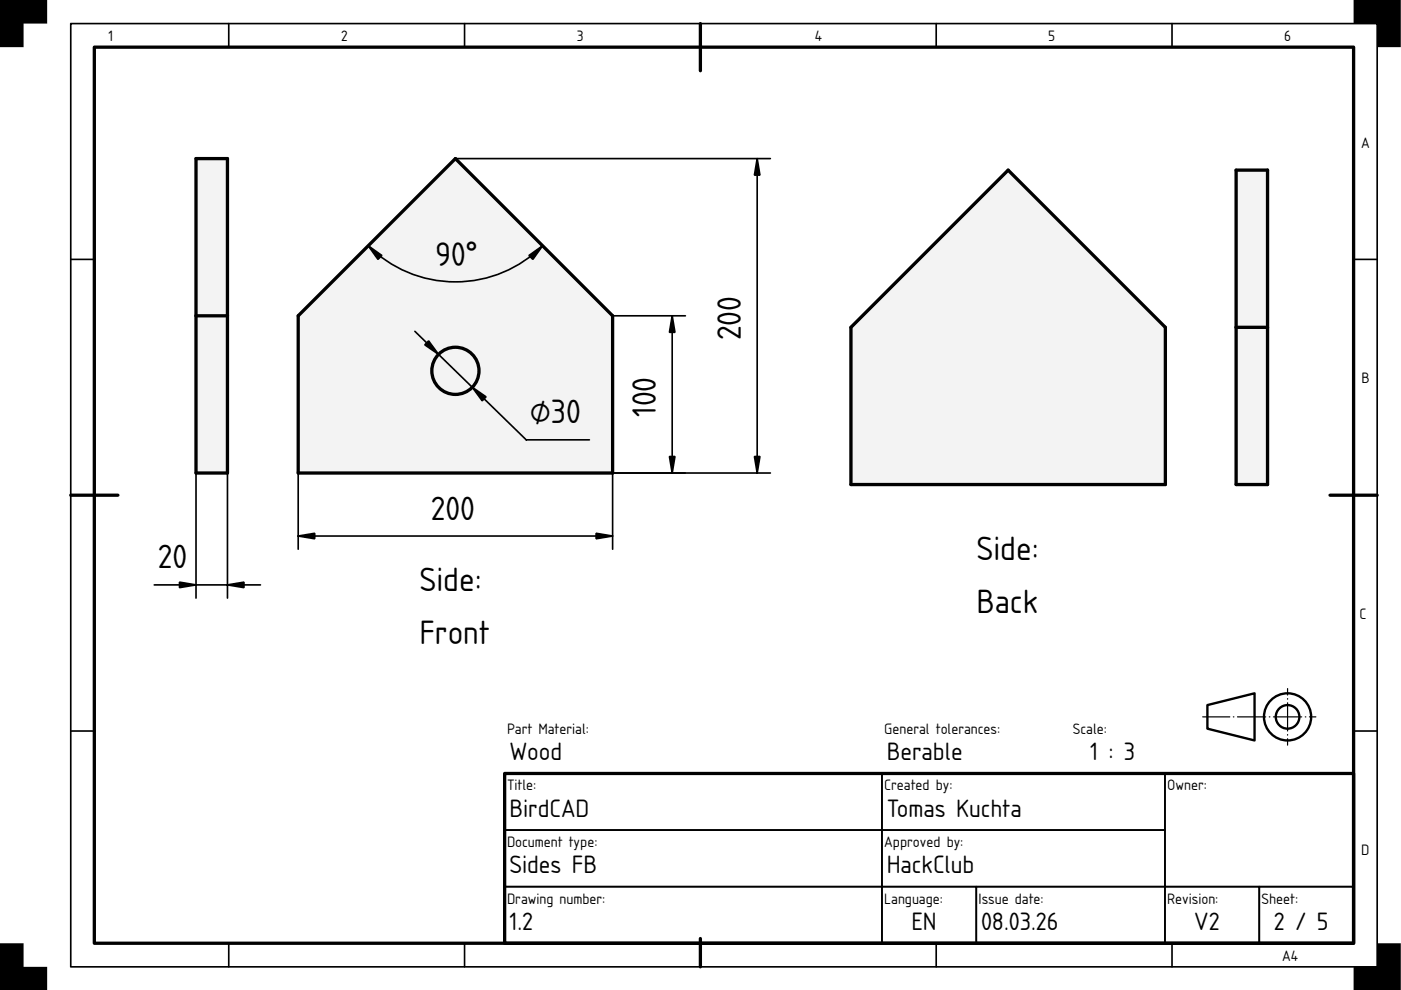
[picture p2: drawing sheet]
<svg xmlns="http://www.w3.org/2000/svg" width="297mm" height="210mm" viewBox="0 0 297 210" stroke-linecap="round" stroke-linejoin="round" font-family="sans-serif">
<path d="M20 10h267v190h-267zM148.5 5v10M15 105h10M282 105h10M107 164h180v36h-180zM148.5 199v6" fill="none" stroke="#000" stroke-width=".7"/>
<g fill="none" stroke="#000" stroke-width=".35">
<path d="M15 5h277v200h-277zM48.5 5v5M98.5 5v5M198.5 5v5M248.5 5v5M15 55h5M287 55h5M15 155h5M287 155h5M107 164h80v12h-80zM107 176h80v12h-80zM187 176h60v12h-60z"/>
<path d="M187 164h60v12h-60zM247 164h40v24h-40zM48.5 200v5M98.5 200v5M107 188h80v12h-80zM187 188h20v12h-20zM198.5 200v5M207 188h40v12h-40zM247 188h20v12h-20zM248.5 200v5M267 188h20v12h-20z"/>
</g>
<path d="M0 0h10v5h-5v5h-5zM287 0h10v10h-5v-5h-5zM0 200h5v5h5v5h-10zM292 200h5v10h-10v-5h5z" fill="#000"/>
<g fill="none" stroke="#000" stroke-width=".5">
<path d="M256 149.5l10-2.5v10l-10-2.5z"/>
<circle cx="273" cy="152" r="5"/>
<circle cx="273" cy="152" r="2.5"/>
</g>
<path d="M255 152h24" fill="none" stroke="#000" stroke-width=".25" stroke-dasharray="6 .7 .1 .7" stroke-dashoffset=".2"/>
<path d="M273 158v-12" fill="none" stroke="#000" stroke-width=".25" stroke-dasharray="6 .7 .1 .7" stroke-dashoffset="4.6"/>
<path d="M96.6 67h.1" fill="none" stroke="#000" stroke-width=".21"/>
<g fill="#f1f3f5">
<path d="M96.6 33.6l33.3 33.4v33.3h-66.7v-33.3z" fill-rule="evenodd"/>
<circle cx="96.6" cy="78.6" r="5"/>
</g>
<g fill="none" stroke="#000" stroke-width=".7">
<path d="M63.2 67l33.4-33.4 33.3 33.4v33.3h-66.7z"/>
<circle cx="96.6" cy="78.6" r="5"/>
</g>
<path d="M96.6 33.6h66.7M160.5 33.6v66.7M78.1 52.1a26.1 26.1 0 0 0 36.9 0M80.1 50.1l-16.9 16.9M113.1 50.1l16.8 16.9h15.4M88 70.2l23.6 23.1h13.4M142.5 67v33.3M63.2 113.7h66.7M63.2 100.3v16.2M163.3 100.3h-33.4v16.2" fill="none" stroke="#000" stroke-width=".35"/>
<path d="M160.5 33.6l.6 3.5h-1.1zM78.1 52.1l2.9 2.1-.9 .8zM112.1 54.2l2.9-2.1-2 2.9zM90.9 72.3l2.1 2.8-2.9-2zM142.5 67l.6 3.5h-1.2zM100.1 82.1l3 2-.9 .9zM63.2 113.7l3.5-.6v1.1zM126.4 113.1l3.5 .6-3.5 .5zM141.9 96.8h1.2l-.6 3.5zM160 96.8h1.1l-.6 3.5z" fill="#000" stroke="#000" stroke-width=".35"/>
<g fill="#f1f3f5">
<path d="M41.6 33.6h6.6v66.7h-6.6z" fill-rule="evenodd"/>
<path d="M41.6 67h6.6v33.3h-6.6z" fill-rule="evenodd"/>
<path d="M41.6 33.6h6.6v33.4h-6.6z" fill-rule="evenodd"/>
</g>
<path d="M41.6 33.6h6.6v66.7h-6.6zM41.6 67h6.6" fill="none" stroke="#000" stroke-width=".7"/>
<path d="M41.6 100.3v26.5M48.2 100.3v26.5M32.7 124h22.5" fill="none" stroke="#000" stroke-width=".35"/>
<path d="M38.1 123.4l3.5 .6-3.5 .6zM48.2 124l3.5-.6v1.2z" fill="#000" stroke="#000" stroke-width=".35"/>
<path d="M213.7 69.4h.1" fill="none" stroke="#000" stroke-width=".21"/>
<path d="M213.7 36.1l33.4 33.3v33.3h-66.7v-33.3z" fill-rule="evenodd" fill="#f1f3f5"/>
<path d="M180.4 69.4l33.3-33.3 33.4 33.3v33.3h-66.7z" fill="none" stroke="#000" stroke-width=".7"/>
<g fill="#f1f3f5">
<path d="M262.1 36.1h6.6v66.6h-6.6z" fill-rule="evenodd"/>
<path d="M262.1 69.4h6.6v33.3h-6.6z" fill-rule="evenodd"/>
<path d="M262.1 36.1h6.6v33.3h-6.6z" fill-rule="evenodd"/>
</g>
<path d="M262.1 36.1h6.6v66.6h-6.6zM262.1 69.4h6.6" fill="none" stroke="#000" stroke-width=".7"/>
<g font-size="6.7">
<text x="92.4" y="56.5" transform="rotate(-2 92.4 56.5)">90°</text>
<text x="157.1" y="72.2" transform="rotate(-90 157.1 72.2)">200</text>
<text x="112.3" y="89.8">⌀30</text>
<text x="139" y="88.5" transform="rotate(-90 139 88.5)">100</text>
<text x="91.3" y="110.2">200</text>
<text x="207" y="118.8">Side:</text>
<text x="33.4" y="120.5">20</text>
<text x="88.9" y="125.3">Side:</text>
<text x="207" y="130">Back</text>
<text x="88.9" y="136.5">Front</text>
</g>
<g font-size="5">
<text x="108" y="161.2">Wood</text>
<text x="188" y="161.2">Berable</text>
<text x="231.1" y="161.2">1 : 3</text>
<text x="108" y="173.2">BirdCAD</text>
<text x="188" y="173.2">Tomas Kuchta</text>
<text x="108" y="185.2">Sides FB</text>
<text x="188" y="185.2">HackClub</text>
<text x="108" y="197.2">1.2</text>
<text x="193.2" y="197.2">EN</text>
<text x="208" y="197.2">08.03.26</text>
<text x="253.2" y="197.2">V2</text>
<text x="270.1" y="197.2">2 / 5</text>
</g>
<g font-size="3">
<text x="23" y="8.8">1</text>
<text x="72.3" y="8.8">2</text>
<text x="122.3" y="8.8">3</text>
<text x="172.7" y="8.8">4</text>
<text x="222.3" y="8.8">5</text>
<text x="272.3" y="8.8">6</text>
<text x="288.6" y="31.3">A</text>
<text x="288.6" y="81.3">B</text>
<text x="288.3" y="131.3">C</text>
<text x="107.5" y="155.6">Part Material:</text>
<text x="187.5" y="155.6">General tolerances:</text>
<text x="227.5" y="155.6">Scale:</text>
<text x="107.5" y="167.6">Title:</text>
<text x="187.5" y="167.6">Created by:</text>
<text x="247.5" y="167.6">Owner:</text>
<text x="107.5" y="179.6">Document type:</text>
<text x="187.5" y="179.6">Approved by:</text>
<text x="288.6" y="181.3">D</text>
<text x="107.5" y="191.6">Drawing number:</text>
<text x="187.5" y="191.6">Language:</text>
<text x="207.5" y="191.6">Issue date:</text>
<text x="247.5" y="191.6">Revision:</text>
<text x="267.5" y="191.6">Sheet:</text>
<text x="271.8" y="203.8">A4</text>
</g>
</svg>
